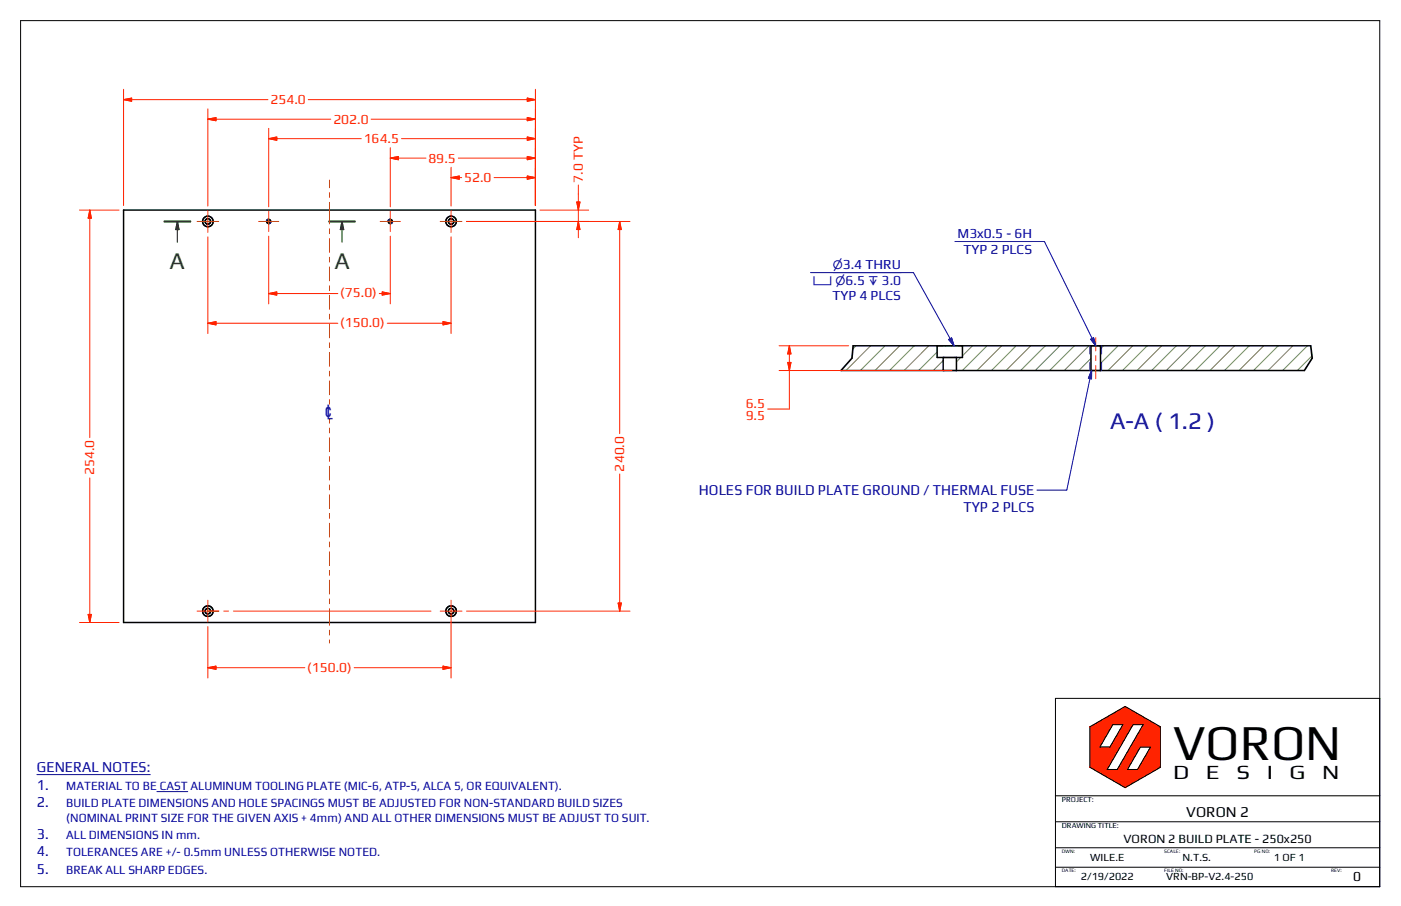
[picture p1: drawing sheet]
<svg xmlns="http://www.w3.org/2000/svg" width="432mm" height="279mm" viewBox="0 0 432 279" stroke-linecap="round" stroke-linejoin="round" font-family="sans-serif">
<g fill="none" stroke="#808040" stroke-width=".31">
<path d="M263.8 106.6l-.9 1M268.3 106.6l-7.6 7.7M272.8 106.6l-7.6 7.7M277.3 106.6l-7.6 7.7M281.8 106.6l-7.6 7.7M286.3 106.6l-7.6 7.7M288.8 108.6l-5.7 5.7M290.7 111.2l-3.1 3.1M296.1 110.2l-1.3 1.4M299.7 106.6l-3.1 3.1M304.2 106.6l-7.6 7.7M308.7 106.6l-7.6 7.7"/>
<path d="M313.2 106.6l-7.6 7.7M317.7 106.6l-7.6 7.7M322.2 106.6l-7.6 7.7M326.7 106.6l-7.6 7.7M331.1 106.6l-7.6 7.7M335.6 106.6l-7.6 7.7M336.2 110.5l-3.7 3.8M340.1 106.6l-.9 1M344.6 106.6l-5.4 5.5M349.1 106.6l-7.6 7.7M353.6 106.6l-7.6 7.7M358.1 106.6l-7.6 7.7"/>
<path d="M362.6 106.6l-7.6 7.7M367.1 106.6l-7.7 7.7M371.5 106.6l-7.6 7.7M376 106.6l-7.6 7.7M380.5 106.6l-7.6 7.7M385 106.6l-7.6 7.7M389.5 106.6l-7.6 7.7M394 106.6l-7.6 7.7M398.5 106.6l-7.6 7.7M403 106.6l-7.7 7.7M404.4 109.7l-4.6 4.6"/>
</g>
<g fill="none" stroke="#000" stroke-width=".46">
<path d="M38.1 64.8h126.9v127.2h-126.9zM259.2 114.3h142.8M262.9 106.6h141.1M288.8 106.6v3.6h7.8v-3.6M290.7 110.2v4.1M294.8 110.2v4.1M336.2 106.6v7.7M339.2 106.6v7.7"/>
<circle cx="64.1" cy="68.3" r=".85"/>
<circle cx="64.1" cy="68.3" r="1.63"/>
<circle cx="82.8" cy="68.3" r=".62"/>
<circle cx="120.3" cy="68.3" r=".61"/>
<circle cx="139" cy="68.3" r="1.62"/>
<circle cx="139" cy="68.3" r=".85"/>
<circle cx="64.1" cy="188.5" r=".85"/>
<circle cx="64.1" cy="188.5" r="1.63"/>
<circle cx="139" cy="188.5" r=".85"/>
<circle cx="139" cy="188.5" r="1.63"/>
</g>
<path d="M82.9 67.6l-.5 .1-.3 .5M83.6 68.4l-.4 .5-.5 .1M120.4 67.6l-.6 .1-.2 .5M121 68.4l-.3 .5-.5 .1M335.9 106.6v2.6M335.9 111.7v2.6M339.5 106.6v2.6M339.5 111.7v2.6" fill="none" stroke="#004080" stroke-width=".31"/>
<path d="M262.9 106.6l-.3 3.8-3.4 3.9M404 106.6l.4 3.8-2.4 3.9" fill="none" stroke="#000" stroke-width=".51"/>
<g fill="#ff2300" stroke="#ff2300" stroke-width=".31">
<path d="M341.2 237.3h3.2l2.4 5.6z"/>
<path d="M344.4 237.3h3.1l-.7 5.6z"/>
<path d="M344.4 237.3l7.1-6.9-4 6.9z"/>
<path d="M342.1 230.4l7.1-6.9-8 13.8z"/>
<path d="M339 230.4h3.1l-.9 6.9z"/>
<path d="M339 230.4l2.2 6.9-5.2-.7z"/>
<path d="M336 224.1l3 6.3-3 6.2z"/>
<path d="M336 224.1l7-.6-4 6.9z"/>
<path d="M336 224.1l10.8-6.2-3.8 5.6z"/>
<path d="M346.8 217.9l-.7 5.6h-3.1z"/>
<path d="M346.8 217.9l2.4 5.6h-3.1z"/>
<path d="M346.1 223.5h3.1l-7.1 6.9z"/>
<path d="M346.8 217.9l5.5 5.6h-3.1z"/>
<path d="M346.8 217.9l10.8 6.2-5.3-.6z"/>
<path d="M352.3 223.5l5.3 .6-3 6.3z"/>
<path d="M357.6 224.1v12.5l-3-6.2z"/>
<path d="M354.6 230.4l3 6.2-7 .7z"/>
<path d="M350.6 237.3l7-.7-10.8 6.3z"/>
<path d="M347.5 237.3h3.1l-3.8 5.6z"/>
<path d="M352.3 223.5l2.3 6.9h-3.1z"/>
<path d="M352.3 223.5l-.8 6.9-7.1 6.9z"/>
<path d="M336 236.6l5.2 .7 5.6 5.6z"/>
<path d="M243.3 106.6l.5 2.6h-1z"/>
<path d="M242.8 111.8h1l-.5 2.5z"/>
<path d="M162.5 42.3l2.5 .5-2.5 .5z"/>
<path d="M82.8 42.8l2.5-.5v1z"/>
<path d="M191 68.3l.5 2.5h-1z"/>
<path d="M190.5 186h1l-.5 2.5z"/>
<path d="M177.8 62.3h1l-.6 2.5z"/>
<path d="M178.2 68.3l.6 2.5h-1z"/>
<path d="M136.5 205.4l2.5 .5-2.5 .5z"/>
<path d="M64.1 205.9l2.5-.5v1z"/>
<path d="M162.5 30.2l2.5 .5-2.5 .5z"/>
<path d="M38.1 30.7l2.5-.5v1z"/>
<path d="M27.7 64.8l.5 2.5h-1z"/>
<path d="M27.2 189.5h1l-.5 2.5z"/>
<path d="M162.5 48.3l2.5 .5-2.5 .5z"/>
<path d="M120.3 48.8l2.5-.5v1z"/>
<path d="M162.5 36.2l2.5 .6-2.5 .4z"/>
<path d="M64.1 36.8l2.5-.6v1z"/>
<path d="M162.5 54.3l2.5 .5-2.5 .5z"/>
<path d="M139 54.8l2.5-.5v1z"/>
<path d="M82.8 90.5l2.5-.5v1z"/>
<path d="M117.8 90l2.5 .5-2.5 .5z"/>
<path d="M64.1 99.7l2.5-.5v1z"/>
<path d="M136.5 99.2l2.5 .5-2.5 .5z"/>
</g>
<path d="M6.3 6.4h419v267h-419zM425.3 215.4h-100v58M336 224.1l10.8-6.2 10.8 6.2v12.5l-10.8 6.3-10.8-6.3zM343 223.5h3.1l-4 6.9h-3.1zM349.2 223.5h3.1l-7.9 13.8h-3.2zM351.5 230.4h3.1l-4 6.9h-3.1zM325.3 253.4h100M325.3 245.4h100M325.3 267.4h100M325.3 261.4h100" fill="none" stroke="#000" stroke-width=".31"/>
<path d="M50.7 68.3h7.9M101.5 68.3h7.8" fill="none" stroke="#008000" stroke-width=".71"/>
<path d="M54.7 68.3v6.4M54.7 68.3l.5 2.5h-1zM105.4 68.3l.5 2.5h-1zM105.4 68.3v6.4" fill="none" stroke="#008000" stroke-width=".36"/>
<g fill="#008000" stroke="#008000" stroke-width=".36">
<path d="M54.7 68.3l.5 2.5h-1z"/>
<path d="M105.4 68.3l.5 2.5h-1z"/>
</g>
<g fill="none" stroke="#ff2300" stroke-width=".31">
<path d="M38.1 30.7h44.5M38.1 30.7l2.5-.5v1zM38.1 27.5v35.9M64.1 36.8l2.5-.6v1zM64.1 33.6v29.9M64.1 36.8h37.8M82.8 39.6v24.2M95 30.7h70M114.4 36.8h50.6M162.5 30.2l2.5 .5-2.5 .5zM162.5 36.2l2.5 .6-2.5 .4zM165 27.5v35.9"/>
<path d="M82.8 42.8h28.5M82.8 42.8l2.5-.5v1zM120.3 48.8h11M120.3 48.8l2.5-.5v1zM120.3 45.6v18.2M123.7 42.8h41.3M139 51.6v11.9M139 54.8h3.3M139 54.8l2.5-.5v1zM141.3 48.8h23.7M152.3 54.8h12.7M162.5 42.3l2.5 .5-2.5 .5z"/>
<path d="M162.5 48.3l2.5 .5-2.5 .5zM162.5 54.3l2.5 .5-2.5 .5zM178.2 57.1v16.2M24.5 64.8h12.2M27.7 64.8v70.1M27.7 64.8l.5 2.5h-1zM64.1 73.1v29.8M82.8 72.8v20.9M120.3 72.8v20.9M139 73.1v29.8M143.8 68.3h50.4M166.4 64.8h15"/>
<path d="M177.8 62.3h1l-.6 2.5zM178.2 68.3l.6 2.5h-1zM191 68.3v65.4M191 68.3l.5 2.5h-1zM64.1 99.7l2.5-.5v1zM64.1 99.7h40M82.8 90.5l2.5-.5v1zM82.8 90.5h21.3M116.9 90.5h3.4M117.8 90l2.5 .5-2.5 .5zM119.4 99.7h19.6M136.5 99.2l2.5 .5-2.5 .5z"/>
<path d="M240.1 106.6h21.4M240.1 114.3h53.3M242.8 111.8h1l-.5 2.5zM243.3 106.6v19.5h-6.7M243.3 106.6l.5 2.6h-1zM27.7 147.4v44.6M191 146.2v42.3M24.5 192h12.2M27.2 189.5h1l-.5 2.5zM64.1 193.2v15.9M139 191.8v17.3M143.8 188.5h50.4"/>
<path d="M190.5 186h1l-.5 2.5zM64.1 205.9h29.8M64.1 205.9l2.5-.5v1zM109.2 205.9h29.8M136.5 205.4l2.5 .5-2.5 .5z"/>
</g>
<g fill="none" stroke="#d84405" stroke-width=".31">
<path d="M101.6 55.5v2.4M101.6 59.4v1.5M60.7 68.3h6.7M64.1 64.9v6.8M79.7 68.3h6.2M82.8 65.2v6.2M101.6 62.4v6.7M101.6 70.6v1.5M101.6 73.6v4.2M101.6 79.3v1.5M117.2 68.3h6.2M120.3 65.2v6.2"/>
<path d="M135.7 68.3h6.7M139 64.9v6.8M101.6 82.3v4.3M101.6 88.1v1.5M101.6 91.1v4.3M101.6 96.9v1.5M101.6 99.9v4.3M101.6 105.7v1.5M101.6 108.7v4.3M101.6 114.5v1.5M101.6 117.5v4.2M337.7 104.1v4.1"/>
<path d="M337.7 109.7v1.5M337.7 112.7v4.1M101.6 123.2v1.5M101.6 129.1v1.4M101.6 132v1.5M101.6 135v4.3M101.6 140.8v1.5M101.6 143.8v4.3M101.6 149.6v1.5M101.6 152.6v4.2M101.6 158.3v1.6M101.6 161.4v4.2"/>
<path d="M101.6 167.1v1.5M101.6 170.1v4.3M101.6 175.9v1.5M101.6 178.9v4.3M60.7 188.5h6.8M64.1 185.1v6.7M69 188.5h1.5M72 188.5h60.8M101.6 184.7v1.5M101.6 187.7v5.1M101.6 194.3v1.5M101.6 197.3v1"/>
<path d="M135.7 188.5h6.7M139 185.1v6.7"/>
</g>
<path d="M294.3 74.5h27.6l15.8 32.1M249.8 84.1h31.7l12.5 22.5M292.4 104.7l.9-.5 .7 2.4zM336.2 104.6l.9-.4 .6 2.4zM336.4 114.3l-7.6 36.8h-9.2M336.4 114.3v2.5l-.9-.2zM11.4 238.9h34.9M48.4 244.1h9.5" fill="none" stroke="#0000a0" stroke-width=".31"/>
<g fill="#0000a0" stroke="#0000a0" stroke-width=".31">
<path d="M336.4 114.3v2.5l-.9-.2z"/>
<path d="M292.4 104.7l.9-.5 .7 2.4z"/>
<path d="M336.2 104.6l.9-.4 .6 2.4z"/>
</g>
<text font-size="15.4" x="361.6" y="234.3">VORON</text>
<g font-size="7.3" fill="#008000">
<text x="52.3" y="82.9">A</text>
<text x="103.1" y="82.9">A</text>
</g>
<text font-size="7.3" fill="#0000a0" x="342.1" y="132.3">A-A ( 1.2 )</text>
<g font-size="6.2">
<text x="361.6" y="240.2">D</text>
<text x="371.7" y="240.2">E</text>
<text x="381.1" y="240.2">S</text>
<text x="390.4" y="240.2">I</text>
<text x="397.5" y="240.2">G</text>
<text x="407.5" y="240.2">N</text>
</g>
<text font-size="5.2" fill="#0000a0" x="99.8" y="129.1">q</text>
<g font-size="4.6" fill="#0000a0">
<text x="215.4" y="152.6">HOLES FOR BUILD PLATE GROUND / THERMAL FUSE</text>
<text x="296.9" y="158">TYP 2 PLCS</text>
<text x="11.4" y="238.2">GENERAL NOTES:</text>
<text x="11.4" y="243.5">1.</text>
<text x="11.4" y="248.9">2.</text>
<text x="11.4" y="258.7">3.</text>
<text x="11.4" y="264">4.</text>
<text x="11.4" y="269.4">5.</text>
</g>
<text font-size="4.6" x="365.6" y="251.8">VORON 2</text>
<g font-size="4.2" fill="#ff2300">
<text x="83.4" y="32.1">254.0</text>
<text x="102.7" y="38.1">202.0</text>
<text x="112.1" y="44.2">164.5</text>
<text x="132.1" y="50.2">89.5</text>
<text x="143" y="56.2">52.0</text>
<text x="179.7" y="56.3" transform="rotate(-90 179.7 56.3)">7.0 TYP</text>
<text x="104.9" y="91.7">(75.0)</text>
<text x="104.9" y="100.9">(150.0)</text>
<text x="229.8" y="125.7">6.5</text>
<text x="229.8" y="129.4">9.5</text>
<text x="29" y="146.6" transform="rotate(-90 29 146.6)">254.0</text>
<text x="192.4" y="145.4" transform="rotate(-90 192.4 145.4)">240.0</text>
<text x="94.7" y="207.1">(150.0)</text>
</g>
<g font-size="4.2" fill="#0000a0">
<text x="295.1" y="73.4">M3x0.5 - 6H</text>
<text x="259.8" y="83">3.4 THRU</text>
<text x="296.9" y="78.2">TYP 2 PLCS</text>
<text x="260.6" y="87.8">6.5</text>
<text x="271.7" y="87.8">3.0</text>
<text x="256.6" y="92.6">TYP 4 PLCS</text>
</g>
<text font-size="4.2" x="417" y="271.8">0</text>
<g font-size="3.8" fill="#0000a0">
<text x="20.4" y="243.5">MATERIAL TO BE CAST ALUMINUM TOOLING PLATE (MIC-6, ATP-5, ALCA 5, OR EQUIVALENT).</text>
<text x="20.4" y="248.9">BUILD PLATE DIMENSIONS AND HOLE SPACINGS MUST BE ADJUSTED FOR NON-STANDARD BUILD SIZES</text>
<text x="20.4" y="253.6">(NOMINAL PRINT SIZE FOR THE GIVEN AXIS + 4mm) AND ALL OTHER DIMENSIONS MUST BE ADJUST TO SUIT.</text>
<text x="20.4" y="258.7">ALL DIMENSIONS IN mm.</text>
<text x="20.4" y="264">TOLERANCES ARE +/- 0.5mm UNLESS OTHERWISE NOTED.</text>
<text x="20.4" y="269.4">BREAK ALL SHARP EDGES.</text>
</g>
<text font-size="3.8" x="346.2" y="259.9">VORON 2 BUILD PLATE - 250x250</text>
<g font-size="3.6" fill="#0000a0">
<text x="256.7" y="83">n</text>
<text x="250.6" y="87.8">v n</text>
<text x="267.5" y="87.8">x</text>
</g>
<g font-size="3.3">
<text x="336" y="265.5">WILE.E</text>
<text x="364.5" y="265.5">N.T.S.</text>
<text x="392.6" y="265.5">1 OF 1</text>
<text x="333.1" y="271.5">2/19/2022</text>
<text x="359.4" y="271.5">VRN-BP-V2.4-250</text>
</g>
<g font-size="2.3">
<text x="327.3" y="247.4">PROJECT:</text>
<text x="327.3" y="255.4">DRAWING TITLE:</text>
</g>
<g font-size="1.6">
<text x="327.3" y="262.9">DWN:</text>
<text x="358.8" y="263">SCALE:</text>
<text x="386.6" y="263">PG NO:</text>
<text x="327.3" y="268.9">DATE:</text>
<text x="358.8" y="269">FILE NO:</text>
<text x="410.2" y="268.9">REV:</text>
</g>
</svg>
